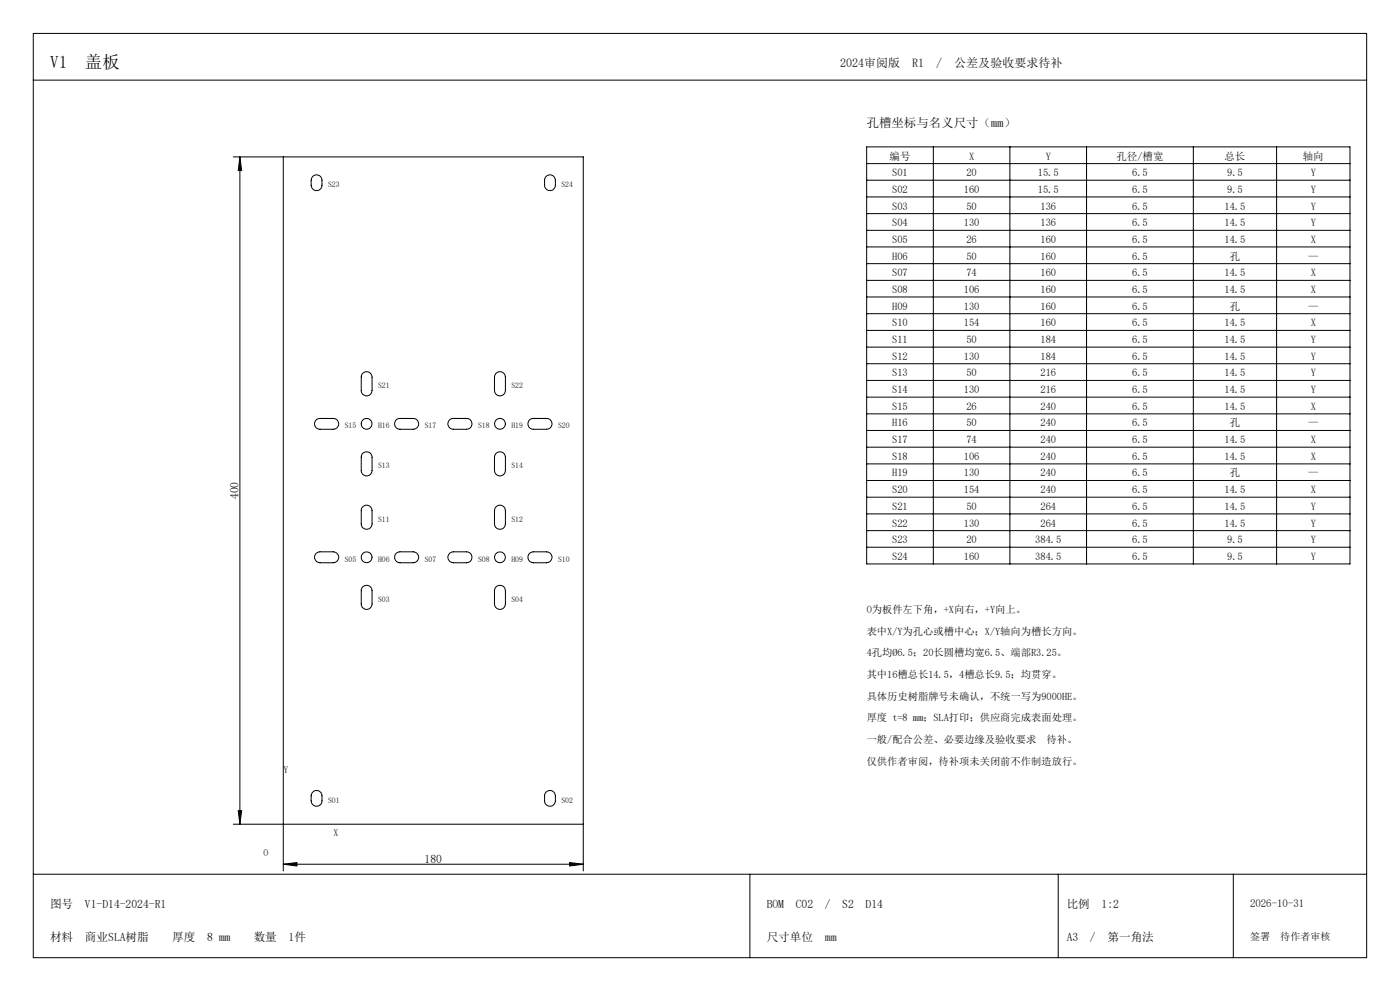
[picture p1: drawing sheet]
<svg xmlns="http://www.w3.org/2000/svg" width="420mm" height="297mm" viewBox="0 0 420 297" stroke-linecap="round" stroke-linejoin="round" font-family="sans-serif">
<g fill="none" stroke="#000" stroke-width=".3">
<path d="M10 10h400v277h-400zM10 24h400M70 47h105v214M72 47v200M72 47l.5 4.1h-1zM85 47v214M93.7 53a1.61 1.61 0 0 1 1.8-.5 1.61 1.61 0 0 1 1.1 1.5v1.5a1.62 1.62 0 0 1-1.6 1.6 1.62 1.62 0 0 1-1.7-1.6v-1.5zM163.7 53a1.63 1.63 0 0 1 1.8-.5 1.63 1.63 0 0 1 1.1 1.5v1.5a1.62 1.62 0 0 1-1.6 1.6 1.62 1.62 0 0 1-1.6-1.6v-2zM260 44h145v125h-145zM260 49h145M260 54h145M260 59h145"/>
<path d="M280 44v125M303 44v125M326 44v125M358 44v125M383 44v125M260 64h145M260 69h145M260 74h145M260 79h145M260 84h145M260 89h145M260 94h145"/>
<path d="M260 99h145M108.7 112a1.63 1.63 0 0 1 1.8-.5 1.63 1.63 0 0 1 1.1 1.5v4a1.62 1.62 0 0 1-1.6 1.7 1.62 1.62 0 0 1-1.6-1.7v-4zM148.7 112a1.64 1.64 0 0 1 1.8-.5 1.64 1.64 0 0 1 1.1 1.5v4a1.64 1.64 0 0 1-1.6 1.7 1.64 1.64 0 0 1-1.7-1.7v-4zM260 104h145M260 109h145M260 114h145M260 119h145M94.9 125.8l1.1-.4h4a1.62 1.62 0 0 1 1.6 1.6 1.62 1.62 0 0 1-1.6 1.7h-4a1.64 1.64 0 0 1-1.5-1.1 1.64 1.64 0 0 1 .4-1.8zM108.7 136a1.65 1.65 0 0 1 1.8-.5 1.65 1.65 0 0 1 1.1 1.5v4a1.62 1.62 0 0 1-1.6 1.6 1.62 1.62 0 0 1-1.6-1.6v-4zM118.9 125.8l1.1-.4h4a1.62 1.62 0 0 1 1.6 1.6 1.62 1.62 0 0 1-1.6 1.7h-4a1.64 1.64 0 0 1-1.6-1.1 1.64 1.64 0 0 1 .5-1.8zM134.9 125.8l1.1-.4h4a1.62 1.62 0 0 1 1.6 1.6 1.62 1.62 0 0 1-1.6 1.7h-4a1.64 1.64 0 0 1-1.5-1.1 1.64 1.64 0 0 1 .4-1.8zM148.7 136a1.66 1.66 0 0 1 1.8-.5 1.66 1.66 0 0 1 1.1 1.5v4a1.64 1.64 0 0 1-1.6 1.6 1.64 1.64 0 0 1-1.7-1.6v-4z"/>
<path d="M158.9 125.8l1.1-.4h4a1.62 1.62 0 0 1 1.6 1.6 1.62 1.62 0 0 1-1.6 1.7h-4a1.64 1.64 0 0 1-1.6-1.1 1.64 1.64 0 0 1 .5-1.8zM260 124h145M260 129h145M260 134h145M260 139h145M108.7 152a1.63 1.63 0 0 1 1.8-.5 1.63 1.63 0 0 1 1.1 1.5v4a1.62 1.62 0 0 1-1.6 1.6 1.62 1.62 0 0 1-1.6-1.6v-4zM148.7 152a1.64 1.64 0 0 1 1.8-.5 1.64 1.64 0 0 1 1.1 1.5v4a1.64 1.64 0 0 1-1.6 1.6 1.64 1.64 0 0 1-1.7-1.6v-4zM260 144h145M260 149h145M260 154h145M260 159h145M94.9 165.8l1.1-.4h4a1.64 1.64 0 0 1 1.6 1.6 1.64 1.64 0 0 1-1.6 1.7h-4a1.65 1.65 0 0 1-1.5-1.1 1.65 1.65 0 0 1 .4-1.8z"/>
<path d="M108.7 176a1.65 1.65 0 0 1 1.8-.5 1.65 1.65 0 0 1 1.1 1.5v4a1.62 1.62 0 0 1-1.6 1.7 1.62 1.62 0 0 1-1.6-1.7v-4zM118.9 165.8l1.1-.4h4a1.64 1.64 0 0 1 1.6 1.6 1.64 1.64 0 0 1-1.6 1.7h-4a1.65 1.65 0 0 1-1.5-1.1 1.65 1.65 0 0 1 .4-1.8zM134.9 165.8l1.1-.4h4a1.64 1.64 0 0 1 1.6 1.6 1.64 1.64 0 0 1-1.6 1.7h-4a1.65 1.65 0 0 1-1.5-1.1 1.65 1.65 0 0 1 .4-1.8zM148.7 176a1.66 1.66 0 0 1 1.8-.5 1.66 1.66 0 0 1 1.1 1.5v4a1.64 1.64 0 0 1-1.6 1.7 1.64 1.64 0 0 1-1.7-1.7v-4zM158.9 165.8l1.1-.4h4a1.64 1.64 0 0 1 1.6 1.6 1.64 1.64 0 0 1-1.6 1.7h-4a1.65 1.65 0 0 1-1.5-1.1 1.65 1.65 0 0 1 .4-1.8zM260 164h145M93.7 237.5a1.61 1.61 0 0 1 1.8-.5 1.61 1.61 0 0 1 1.1 1.5v1.5a1.62 1.62 0 0 1-1.6 1.6 1.62 1.62 0 0 1-1.7-1.6v-1.5zM163.7 237.5a1.63 1.63 0 0 1 1.8-.5 1.63 1.63 0 0 1 1.1 1.5v1.5a1.62 1.62 0 0 1-1.6 1.6 1.62 1.62 0 0 1-1.6-1.6v-2.1zM71.5 243h1l-.5 4zM85 259l4.1-.5v1zM85 259h90M170.9 258.5l4.1 .5-4.1 .5z"/>
<path d="M175 247h-105M10 262h400M225 262v25M317.5 262v25M370 262v25"/>
<circle cx="110" cy="127" r="1.62"/>
<circle cx="150" cy="127" r="1.63"/>
<circle cx="110" cy="167" r="1.63"/>
<circle cx="150" cy="167" r="1.63"/>
</g>
<g fill="#000">
<path d="M71.5 243h1l-.5 4zM72 47l.5 4.1h-1z"/>
<path d="M85 259l4.1-.5v1zM170.9 258.5l4.1 .5-4.1 .5z"/>
</g>
<g font-size="5.2">
<text x="15" y="20.3">V1</text>
<text x="25.5" y="20.3">盖板</text>
</g>
<text font-size="3.7" x="260" y="38.2">孔槽坐标与名义尺寸（mm）</text>
<g font-size="3.6">
<text x="252" y="20.1">2024审阅版</text>
<text x="273.6" y="20.1">R1</text>
<text x="280.9" y="20.1">/</text>
<text x="286.3" y="20.1">公差及验收要求待补</text>
</g>
<g font-size="3.5">
<text x="71.5" y="149.6" transform="rotate(-90 71.5 149.6)">400</text>
<text x="127.4" y="258.5">180</text>
<text x="15" y="272">图号</text>
<text x="25.5" y="272">V1-D14-2024-R1</text>
<text x="230" y="272">BOM</text>
<text x="238.7" y="272">C02</text>
<text x="247.5" y="272">/</text>
<text x="252.7" y="272">S2</text>
<text x="259.7" y="272">D14</text>
<text x="320" y="272">比例</text>
<text x="330.5" y="272">1:2</text>
<text x="15" y="282">材料</text>
<text x="25.5" y="282">商业SLA树脂</text>
<text x="51.7" y="282">厚度</text>
<text x="62.1" y="282">8 mm</text>
<text x="76.1" y="282">数量</text>
<text x="86.6" y="282">1件</text>
<text x="230" y="282">尺寸单位</text>
<text x="247.5" y="282">mm</text>
<text x="320" y="282">A3</text>
<text x="327" y="282">/</text>
<text x="332.2" y="282">第一角法</text>
</g>
<text font-size="3.3" x="375" y="271.8">2026-10-31</text>
<g font-size="3.1">
<text x="266.9" y="47.8">编号</text>
<text x="290.7" y="47.8">X</text>
<text x="313.7" y="47.8">Y</text>
<text x="334.9" y="47.8">孔径/槽宽</text>
<text x="367.4" y="47.8">总长</text>
<text x="390.9" y="47.8">轴向</text>
<text x="267.6" y="52.8">S01</text>
<text x="289.9" y="52.8">20</text>
<text x="311.4" y="52.8">15.5</text>
<text x="339.6" y="52.8">6.5</text>
<text x="368.1" y="52.8">9.5</text>
<text x="393.2" y="52.8">Y</text>
<text x="267.6" y="57.8">S02</text>
<text x="289.1" y="57.8">160</text>
<text x="311.4" y="57.8">15.5</text>
<text x="339.6" y="57.8">6.5</text>
<text x="368.1" y="57.8">9.5</text>
<text x="393.2" y="57.8">Y</text>
<text x="267.6" y="62.8">S03</text>
<text x="289.9" y="62.8">50</text>
<text x="312.1" y="62.8">136</text>
<text x="339.6" y="62.8">6.5</text>
<text x="367.4" y="62.8">14.5</text>
<text x="393.2" y="62.8">Y</text>
<text x="267.6" y="67.8">S04</text>
<text x="289.1" y="67.8">130</text>
<text x="312.1" y="67.8">136</text>
<text x="339.6" y="67.8">6.5</text>
<text x="367.4" y="67.8">14.5</text>
<text x="393.2" y="67.8">Y</text>
<text x="267.6" y="72.8">S05</text>
<text x="267.6" y="77.8">H06</text>
<text x="289.9" y="72.8">26</text>
<text x="289.9" y="77.8">50</text>
<text x="312.1" y="72.8">160</text>
<text x="312.1" y="77.8">160</text>
<text x="339.6" y="72.8">6.5</text>
<text x="339.6" y="77.8">6.5</text>
<text x="367.4" y="72.8">14.5</text>
<text x="368.9" y="77.8">孔</text>
<text x="392.4" y="77.8">—</text>
<text x="393.2" y="72.8">X</text>
<text x="267.6" y="82.8">S07</text>
<text x="289.9" y="82.8">74</text>
<text x="312.1" y="82.8">160</text>
<text x="339.6" y="82.8">6.5</text>
<text x="367.4" y="82.8">14.5</text>
<text x="393.2" y="82.8">X</text>
<text x="267.6" y="87.8">S08</text>
<text x="289.1" y="87.8">106</text>
<text x="312.1" y="87.8">160</text>
<text x="339.6" y="87.8">6.5</text>
<text x="367.4" y="87.8">14.5</text>
<text x="393.2" y="87.8">X</text>
<text x="267.6" y="92.8">H09</text>
<text x="289.1" y="92.8">130</text>
<text x="312.1" y="92.8">160</text>
<text x="339.6" y="92.8">6.5</text>
<text x="368.9" y="92.8">孔</text>
<text x="392.4" y="92.8">—</text>
<text x="267.6" y="97.8">S10</text>
<text x="289.1" y="97.8">154</text>
<text x="312.1" y="97.8">160</text>
<text x="339.6" y="97.8">6.5</text>
<text x="367.4" y="97.8">14.5</text>
<text x="393.2" y="97.8">X</text>
<text x="267.6" y="102.8">S11</text>
<text x="267.6" y="107.8">S12</text>
<text x="289.1" y="107.8">130</text>
<text x="289.9" y="102.8">50</text>
<text x="312.1" y="102.8">184</text>
<text x="312.1" y="107.8">184</text>
<text x="339.6" y="102.8">6.5</text>
<text x="339.6" y="107.8">6.5</text>
<text x="367.4" y="102.8">14.5</text>
<text x="367.4" y="107.8">14.5</text>
<text x="393.2" y="102.8">Y</text>
<text x="393.2" y="107.8">Y</text>
<text x="267.6" y="112.8">S13</text>
<text x="289.9" y="112.8">50</text>
<text x="312.1" y="112.8">216</text>
<text x="339.6" y="112.8">6.5</text>
<text x="367.4" y="112.8">14.5</text>
<text x="393.2" y="112.8">Y</text>
<text x="267.6" y="117.8">S14</text>
<text x="289.1" y="117.8">130</text>
<text x="312.1" y="117.8">216</text>
<text x="339.6" y="117.8">6.5</text>
<text x="367.4" y="117.8">14.5</text>
<text x="393.2" y="117.8">Y</text>
<text x="267.6" y="122.8">S15</text>
<text x="289.9" y="122.8">26</text>
<text x="312.1" y="122.8">240</text>
<text x="339.6" y="122.8">6.5</text>
<text x="367.4" y="122.8">14.5</text>
<text x="393.2" y="122.8">X</text>
<text x="267.6" y="127.8">H16</text>
<text x="289.9" y="127.8">50</text>
<text x="312.1" y="127.8">240</text>
<text x="339.6" y="127.8">6.5</text>
<text x="368.9" y="127.8">孔</text>
<text x="392.4" y="127.8">—</text>
<text x="267.6" y="132.8">S17</text>
<text x="267.6" y="137.8">S18</text>
<text x="289.1" y="137.8">106</text>
<text x="289.9" y="132.8">74</text>
<text x="312.1" y="132.8">240</text>
<text x="312.1" y="137.8">240</text>
<text x="339.6" y="132.8">6.5</text>
<text x="339.6" y="137.8">6.5</text>
<text x="367.4" y="132.8">14.5</text>
<text x="367.4" y="137.8">14.5</text>
<text x="393.2" y="132.8">X</text>
<text x="393.2" y="137.8">X</text>
<text x="267.6" y="142.8">H19</text>
<text x="289.1" y="142.8">130</text>
<text x="312.1" y="142.8">240</text>
<text x="339.6" y="142.8">6.5</text>
<text x="368.9" y="142.8">孔</text>
<text x="392.4" y="142.8">—</text>
<text x="267.6" y="147.8">S20</text>
<text x="289.1" y="147.8">154</text>
<text x="312.1" y="147.8">240</text>
<text x="339.6" y="147.8">6.5</text>
<text x="367.4" y="147.8">14.5</text>
<text x="393.2" y="147.8">X</text>
<text x="267.6" y="152.8">S21</text>
<text x="289.9" y="152.8">50</text>
<text x="312.1" y="152.8">264</text>
<text x="339.6" y="152.8">6.5</text>
<text x="367.4" y="152.8">14.5</text>
<text x="393.2" y="152.8">Y</text>
<text x="267.6" y="157.8">S22</text>
<text x="289.1" y="157.8">130</text>
<text x="312.1" y="157.8">264</text>
<text x="339.6" y="157.8">6.5</text>
<text x="367.4" y="157.8">14.5</text>
<text x="393.2" y="157.8">Y</text>
<text x="267.6" y="167.8">S24</text>
<text x="267.6" y="162.8">S23</text>
<text x="289.1" y="167.8">160</text>
<text x="289.9" y="162.8">20</text>
<text x="310.6" y="167.8">384.5</text>
<text x="310.6" y="162.8">384.5</text>
<text x="339.6" y="167.8">6.5</text>
<text x="339.6" y="162.8">6.5</text>
<text x="368.1" y="167.8">9.5</text>
<text x="368.1" y="162.8">9.5</text>
<text x="393.2" y="167.8">Y</text>
<text x="393.2" y="162.8">Y</text>
<text x="260" y="183.7">O为板件左下角，+X向右，+Y向上。</text>
<text x="260" y="190.2">表中X/Y为孔心或槽中心；X/Y轴向为槽长方向。</text>
<text x="260" y="196.7">4孔均Ø6.5；20长圆槽均宽6.5、端部R3.25。</text>
<text x="260" y="203.2">其中16槽总长14.5，4槽总长9.5；均贯穿。</text>
<text x="260" y="209.7">具体历史树脂牌号未确认，不统一写为9000HE。</text>
<text x="260" y="216.2">厚度 t=8 mm；SLA打印；供应商完成表面处理。</text>
<text x="260" y="222.7">一般/配合公差、必要边缘及验收要求</text>
<text x="314" y="222.7">待补。</text>
<text x="260" y="229.2">仅供作者审阅，待补项未关闭前不作制造放行。</text>
</g>
<g font-size="3">
<text x="375" y="281.7">签署</text>
<text x="384.1" y="281.7">待作者审核</text>
</g>
<g font-size="2.9">
<text x="85" y="231.6">Y</text>
<text x="100" y="250.6">X</text>
<text x="79" y="256.6">O</text>
</g>
<g font-size="2.3">
<text x="98.4" y="56.1">S23</text>
<text x="168.4" y="56.1">S24</text>
<text x="113.4" y="116.4">S21</text>
<text x="153.4" y="116.4">S22</text>
<text x="103.4" y="128.4">S15</text>
<text x="113.4" y="128.4">H16</text>
<text x="127.4" y="128.4">S17</text>
<text x="143.4" y="128.4">S18</text>
<text x="153.4" y="128.4">H19</text>
<text x="167.4" y="128.4">S20</text>
<text x="113.4" y="140.4">S13</text>
<text x="153.4" y="140.4">S14</text>
<text x="113.4" y="156.4">S11</text>
<text x="153.4" y="156.4">S12</text>
<text x="103.4" y="168.4">S05</text>
<text x="113.4" y="168.4">H06</text>
<text x="127.4" y="168.4">S07</text>
<text x="143.4" y="168.4">S08</text>
<text x="153.4" y="168.4">H09</text>
<text x="167.4" y="168.4">S10</text>
<text x="113.4" y="180.4">S03</text>
<text x="153.4" y="180.4">S04</text>
<text x="98.4" y="240.6">S01</text>
<text x="168.4" y="240.6">S02</text>
</g>
</svg>
